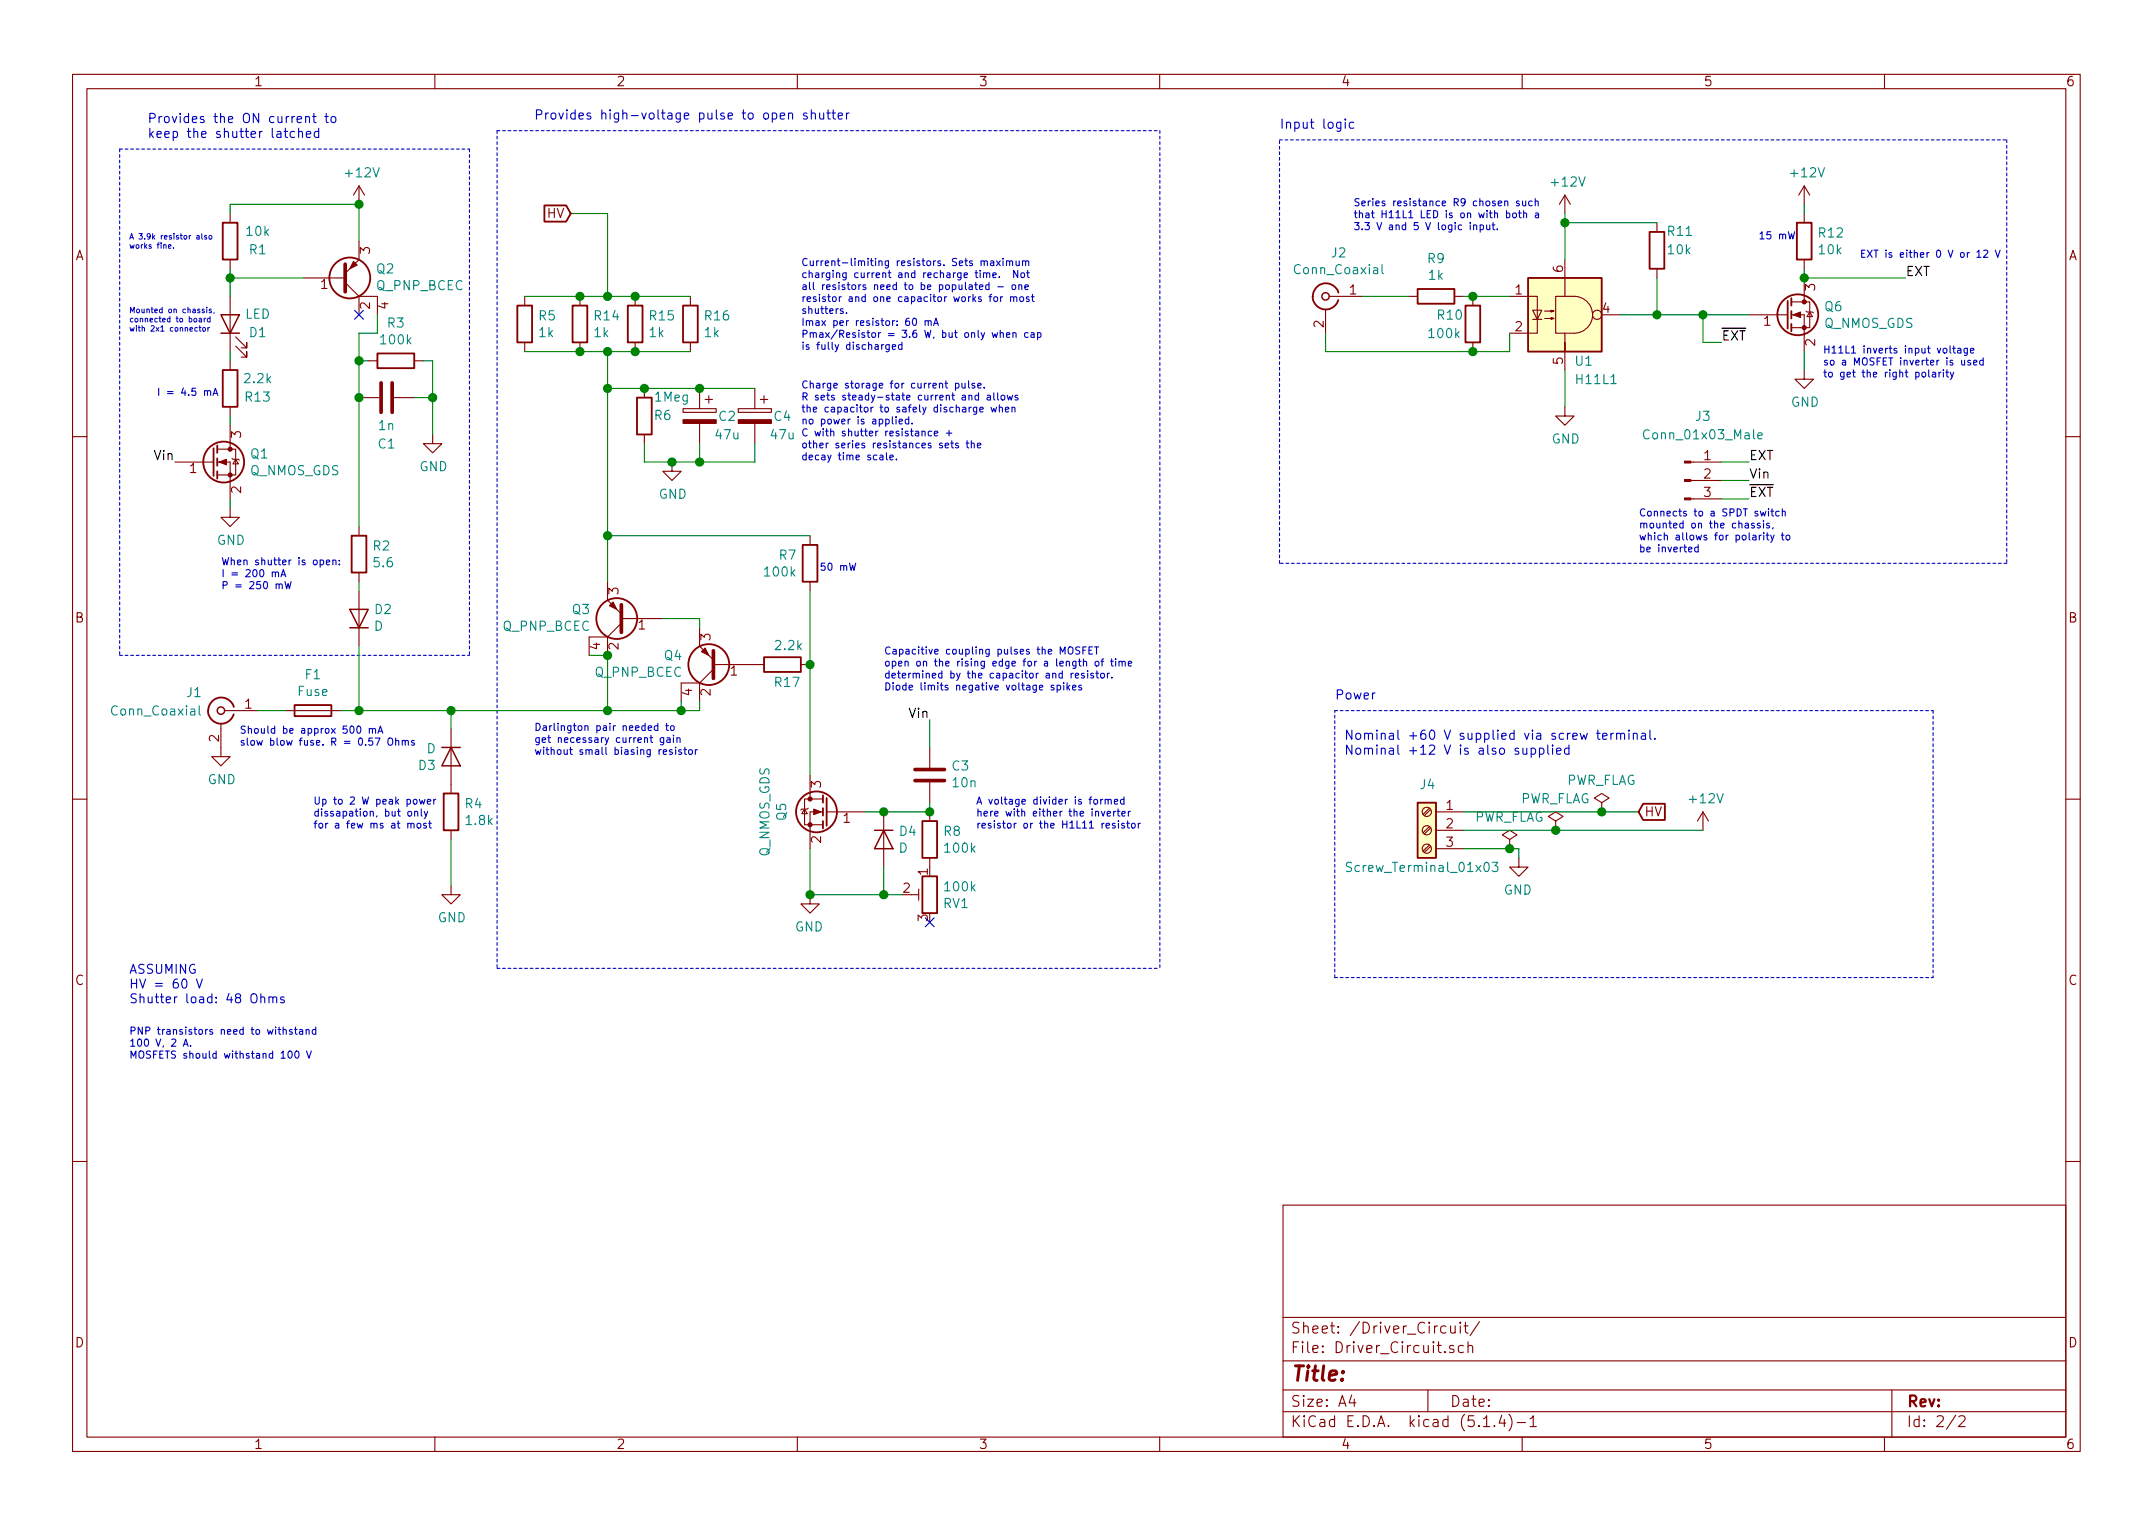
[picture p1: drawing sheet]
EESchema Schematic File Version 4
LIBS:Shutter_Driver-cache
EELAYER 30 0
EELAYER END
$Descr A4 11693 8268
encoding utf-8
Sheet 2 2
Title ""
Date ""
Rev ""
Comp ""
Comment1 ""
Comment2 ""
Comment3 ""
Comment4 ""
$EndDescr
$Comp
L Device:R R9
U 1 1
P 7800 1600
F 0 "R9" V 7593 1600 50  0000 C CNN
F 1 "1k" V 7684 1600 50  0000 C CNN
F 2 "Resistor_SMD:R_1206_3216Metric_Pad1.42x1.75mm_HandSolder" V 7730 1600 50  0001 C CNN
F 3 "~" H 7800 1600 50  0001 C CNN
F 4 "RMCF1206JT1K00CT-ND" H 7800 1600 50  0001 C CNN "Digikey Part Number"
	1    7800 1600
	0    1    1    0   
$EndComp
Wire Wire Line
	7950 1600 8000 1600
$Comp
L Device:R R10
U 1 1
P 8000 1750
F 0 "R10" H 7800 1800 50  0000 L CNN
F 1 "100k" H 7750 1700 50  0000 L CNN
F 2 "Resistor_SMD:R_1206_3216Metric_Pad1.42x1.75mm_HandSolder" V 7930 1750 50  0001 C CNN
F 3 "~" H 8000 1750 50  0001 C CNN
F 4 "RMCF1206JT100KCT-ND" H 8000 1750 50  0001 C CNN "Digikey Part Number"
	1    8000 1750
	1    0    0    -1  
$EndComp
Connection ~ 8000 1600
Wire Wire Line
	8000 1600 8200 1600
$Comp
L Connector:Conn_Coaxial J2
U 1 1
P 7200 1600
F 0 "J2" H 7128 1838 50  0000 C CNN
F 1 "Conn_Coaxial" H 7128 1747 50  0000 C CNN
F 2 "Connector_Coaxial:BNC_Amphenol_B6252HB-NPP3G-50_Horizontal" H 7200 1600 50  0001 C CNN
F 3 " ~" H 7200 1600 50  0001 C CNN
F 4 "WM5514-ND" H 7200 1600 50  0001 C CNN "Digikey Part Number"
	1    7200 1600
	-1   0    0    -1  
$EndComp
Wire Wire Line
	7400 1600 7650 1600
Wire Wire Line
	7200 1800 7200 1900
Wire Wire Line
	7200 1900 8000 1900
Wire Wire Line
	8200 1800 8200 1900
Wire Wire Line
	8200 1900 8000 1900
Connection ~ 8000 1900
$Comp
L Isolator:H11L1 U1
U 1 1
P 8500 1700
F 0 "U1" H 8550 1450 50  0000 L CNN
F 1 "H11L1" H 8550 1350 50  0000 L CNN
F 2 "Package_DIP:SMDIP-6_W9.53mm" H 8410 1700 50  0001 C CNN
F 3 "https://www.fairchildsemi.com/datasheets/H1/H11L1M.pdf" H 8410 1700 50  0001 C CNN
F 4 "1080-1201-1-ND" H 8500 1700 50  0001 C CNN "Digikey Part Number"
	1    8500 1700
	1    0    0    -1  
$EndComp
Wire Wire Line
	8500 1150 8500 1200
$Comp
L power:GND #PWR011
U 1 1
P 8500 2200
F 0 "#PWR011" H 8500 1950 50  0001 C CNN
F 1 "GND" H 8505 2027 50  0000 C CNN
F 2 "" H 8500 2200 50  0001 C CNN
F 3 "" H 8500 2200 50  0001 C CNN
	1    8500 2200
	1    0    0    -1  
$EndComp
Wire Wire Line
	8500 2000 8500 2200
Wire Wire Line
	8800 1700 9000 1700
$Comp
L power:GND #PWR02
U 1 1
P 1250 2750
F 0 "#PWR02" H 1250 2500 50  0001 C CNN
F 1 "GND" H 1255 2577 50  0000 C CNN
F 2 "" H 1250 2750 50  0001 C CNN
F 3 "" H 1250 2750 50  0001 C CNN
	1    1250 2750
	1    0    0    -1  
$EndComp
$Comp
L Device:R R2
U 1 1
P 1950 3000
F 0 "R2" H 2020 3046 50  0000 L CNN
F 1 "5.6" H 2020 2955 50  0000 L CNN
F 2 "Resistor_THT:R_Axial_DIN0207_L6.3mm_D2.5mm_P10.16mm_Horizontal" V 1880 3000 50  0001 C CNN
F 3 "~" H 1950 3000 50  0001 C CNN
F 4 "S5.6HCT-ND" H 1950 3000 50  0001 C CNN "Digikey Part Number"
	1    1950 3000
	1    0    0    -1  
$EndComp
Wire Wire Line
	1950 3150 1950 3200
$Comp
L Device:R R6
U 1 1
P 3500 2250
F 0 "R6" H 3400 2250 50  0000 C CNN
F 1 "1Meg" H 3350 2150 50  0000 C CNN
F 2 "Resistor_SMD:R_1206_3216Metric_Pad1.42x1.75mm_HandSolder" V 3430 2250 50  0001 C CNN
F 3 "~" H 3500 2250 50  0001 C CNN
F 4 "RMCF1206JG1M00CT-ND" H 3500 2250 50  0001 C CNN "Digikey Part Number"
	1    3500 2250
	-1   0    0    1   
$EndComp
$Comp
L power:GND #PWR06
U 1 1
P 3650 2500
F 0 "#PWR06" H 3650 2250 50  0001 C CNN
F 1 "GND" H 3655 2327 50  0000 C CNN
F 2 "" H 3650 2500 50  0001 C CNN
F 3 "" H 3650 2500 50  0001 C CNN
	1    3650 2500
	1    0    0    -1  
$EndComp
$Comp
L Device:CP C2
U 1 1
P 3800 2250
F 0 "C2" H 3650 2250 50  0000 C CNN
F 1 "47u" H 3650 2150 50  0000 C CNN
F 2 "Capacitor_THT:CP_Radial_D10.0mm_P5.00mm" H 3838 2100 50  0001 C CNN
F 3 "~" H 3800 2250 50  0001 C CNN
F 4 "399-15665-ND" H 3800 2250 50  0001 C CNN "Digikey Part Number"
	1    3800 2250
	-1   0    0    -1  
$EndComp
$Comp
L Device:R R7
U 1 1
P 4400 3050
F 0 "R7" H 4470 3096 50  0000 L CNN
F 1 "100k" H 4470 3005 50  0000 L CNN
F 2 "Resistor_SMD:R_1206_3216Metric_Pad1.42x1.75mm_HandSolder" V 4330 3050 50  0001 C CNN
F 3 "~" H 4400 3050 50  0001 C CNN
F 4 "RMCF1206JT100KCT-ND" H 4400 3050 50  0001 C CNN "Digikey Part Number"
	1    4400 3050
	-1   0    0    -1  
$EndComp
$Comp
L power:GND #PWR05
U 1 1
P 2450 4800
F 0 "#PWR05" H 2450 4550 50  0001 C CNN
F 1 "GND" H 2455 4627 50  0000 C CNN
F 2 "" H 2450 4800 50  0001 C CNN
F 3 "" H 2450 4800 50  0001 C CNN
	1    2450 4800
	1    0    0    -1  
$EndComp
Wire Wire Line
	2450 3950 2450 3850
$Comp
L power:GND #PWR015
U 1 1
P 9800 2000
F 0 "#PWR015" H 9800 1750 50  0001 C CNN
F 1 "GND" H 9805 1827 50  0000 C CNN
F 2 "" H 9800 2000 50  0001 C CNN
F 3 "" H 9800 2000 50  0001 C CNN
	1    9800 2000
	1    0    0    -1  
$EndComp
Wire Wire Line
	9800 1900 9800 2000
$Comp
L Device:R R12
U 1 1
P 9800 1300
F 0 "R12" H 9870 1346 50  0000 L CNN
F 1 "10k" H 9870 1255 50  0000 L CNN
F 2 "Resistor_SMD:R_1206_3216Metric_Pad1.42x1.75mm_HandSolder" V 9730 1300 50  0001 C CNN
F 3 "~" H 9800 1300 50  0001 C CNN
F 4 "RMCF1206JT10K0CT-ND" H 9800 1300 50  0001 C CNN "Digikey Part Number"
	1    9800 1300
	1    0    0    -1  
$EndComp
Wire Wire Line
	9800 1500 9800 1450
Wire Wire Line
	9800 1100 9800 1150
Text Label 9500 2600 0    50   ~ 0
Vin
$Comp
L Connector:Conn_Coaxial J1
U 1 1
P 1200 3850
F 0 "J1" H 1300 3950 50  0000 L CNN
F 1 "Conn_Coaxial" H 1300 3850 50  0000 L CNN
F 2 "Connector_Coaxial:BNC_Amphenol_B6252HB-NPP3G-50_Horizontal" H 1200 3850 50  0001 C CNN
F 3 " ~" H 1200 3850 50  0001 C CNN
F 4 "WM5514-ND" H 1200 3850 50  0001 C CNN "Digikey Part Number"
	1    1200 3850
	-1   0    0    -1  
$EndComp
$Comp
L Device:D D2
U 1 1
P 1950 3350
F 0 "D2" V 1996 3271 50  0000 R CNN
F 1 "D" V 1905 3271 50  0000 R CNN
F 2 "Diode_THT:D_5W_P10.16mm_Horizontal" H 1950 3350 50  0001 C CNN
F 3 "~" H 1950 3350 50  0001 C CNN
F 4 "1N4005-TPMSCT-ND" H 1950 3350 50  0001 C CNN "Digikey Part Number"
	1    1950 3350
	0    -1   -1   0   
$EndComp
Wire Wire Line
	2450 4550 2450 4800
$Comp
L power:GND #PWR01
U 1 1
P 1200 4050
F 0 "#PWR01" H 1200 3800 50  0001 C CNN
F 1 "GND" H 1205 3877 50  0000 C CNN
F 2 "" H 1200 4050 50  0001 C CNN
F 3 "" H 1200 4050 50  0001 C CNN
	1    1200 4050
	1    0    0    -1  
$EndComp
Connection ~ 2450 3850
Wire Wire Line
	2450 3850 3300 3850
Text GLabel 3100 1150 0    50   Input ~ 0
HV
Text Notes 7350 1250 0    39   ~ 0
Series resistance R9 chosen such\nthat H11L1 LED is on with both a \n3.3 V and 5 V logic input.
Text Notes 9900 2050 0    39   ~ 0
H11L1 inverts input voltage\nso a MOSFET inverter is used\nto get the right polarity
Wire Wire Line
	3100 1150 3300 1150
Text Notes 800  750  0    50   ~ 0
Provides the ON current to\nkeep the shutter latched
Text Notes 10100 1400 0    39   ~ 0
EXT is either 0 V or 12 V
Text Notes 4350 2500 0    39   ~ 0
Charge storage for current pulse.\nR sets steady-state current and allows\nthe capacitor to safely discharge when\nno power is applied.\nC with shutter resistance + \nother series resistances sets the\ndecay time scale.
Text Notes 1200 3200 0    39   ~ 0
When shutter is open:\nI = 200 mA\nP = 250 mW
Text Notes 700  5450 0    49   ~ 0
ASSUMING\nHV = 60 V\nShutter load: 48 Ohms
Text Notes 2900 4100 0    39   ~ 0
Darlington pair needed to\nget necessary current gain\nwithout small biasing resistor
Text Notes 4450 3100 0    39   ~ 0
50 mW
$Comp
L Device:Fuse F1
U 1 1
P 1700 3850
F 0 "F1" V 1503 3850 50  0000 C CNN
F 1 "Fuse" V 1594 3850 50  0000 C CNN
F 2 "Shutter_Driver_Pulse:Fuseholder_Wurth_15mm" V 1630 3850 50  0001 C CNN
F 3 "~" H 1700 3850 50  0001 C CNN
F 4 "732-11374-ND" H 1700 3850 50  0001 C CNN "Digikey Part Number"
	1    1700 3850
	0    1    1    0   
$EndComp
Wire Wire Line
	1550 3850 1400 3850
Text Notes 9550 1300 0    39   ~ 0
15 mW
$Comp
L Device:R R3
U 1 1
P 2150 1950
F 0 "R3" V 1943 1950 50  0000 C CNN
F 1 "100k" V 2034 1950 50  0000 C CNN
F 2 "Resistor_SMD:R_1206_3216Metric_Pad1.42x1.75mm_HandSolder" V 2080 1950 50  0001 C CNN
F 3 "~" H 2150 1950 50  0001 C CNN
F 4 "RMCF1206JT100KCT-ND" H 2150 1950 50  0001 C CNN "Digikey Part Number"
	1    2150 1950
	0    1    1    0   
$EndComp
Wire Wire Line
	1950 1950 2000 1950
Wire Wire Line
	1950 1950 1950 2150
$Comp
L power:GND #PWR04
U 1 1
P 2350 2350
F 0 "#PWR04" H 2350 2100 50  0001 C CNN
F 1 "GND" H 2355 2177 50  0000 C CNN
F 2 "" H 2350 2350 50  0001 C CNN
F 3 "" H 2350 2350 50  0001 C CNN
	1    2350 2350
	1    0    0    -1  
$EndComp
Wire Wire Line
	2300 1950 2350 1950
$Comp
L Device:C C1
U 1 1
P 2100 2150
F 0 "C1" V 2350 2150 50  0000 C CNN
F 1 "1n" V 2250 2150 50  0000 C CNN
F 2 "Capacitor_SMD:C_1206_3216Metric_Pad1.42x1.75mm_HandSolder" H 2138 2000 50  0001 C CNN
F 3 "~" H 2100 2150 50  0001 C CNN
F 4 "732-8115-1-ND" H 2100 2150 50  0001 C CNN "Digikey Part Number"
	1    2100 2150
	0    -1   1    0   
$EndComp
Connection ~ 1950 2150
Wire Wire Line
	2250 2150 2350 2150
Wire Wire Line
	2350 2150 2350 1950
Wire Wire Line
	2350 2150 2350 2350
Connection ~ 2350 2150
Text Notes 2900 650  0    50   ~ 0
Provides high-voltage pulse to open shutter
Text Notes 700  5750 0    39   ~ 0
PNP transistors need to withstand\n100 V, 2 A.\nMOSFETS should withstand 100 V
Text GLabel 8900 4400 2    50   Input ~ 0
HV
$Comp
L power:GND #PWR013
U 1 1
P 8250 4650
F 0 "#PWR013" H 8250 4400 50  0001 C CNN
F 1 "GND" H 8255 4477 50  0000 C CNN
F 2 "" H 8250 4650 50  0001 C CNN
F 3 "" H 8250 4650 50  0001 C CNN
	1    8250 4650
	-1   0    0    -1  
$EndComp
Wire Wire Line
	8250 4600 8250 4650
$Comp
L Device:R R11
U 1 1
P 9000 1350
F 0 "R11" H 9050 1250 50  0000 L CNN
F 1 "10k" H 9050 1350 50  0000 L CNN
F 2 "Resistor_SMD:R_1206_3216Metric_Pad1.42x1.75mm_HandSolder" V 8930 1350 50  0001 C CNN
F 3 "~" H 9000 1350 50  0001 C CNN
F 4 "RMCF1206JT10K0CT-ND" H 9000 1350 50  0001 C CNN "Digikey Part Number"
	1    9000 1350
	1    0    0    1   
$EndComp
Connection ~ 9000 1700
Wire Wire Line
	9000 1700 9000 1500
Wire Wire Line
	9000 1200 8500 1200
Connection ~ 8500 1200
Wire Wire Line
	8500 1200 8500 1400
$Comp
L Device:LED D1
U 1 1
P 1250 1750
F 0 "D1" V 1200 1600 50  0000 C CNN
F 1 "LED" V 1300 1600 50  0000 C CNN
F 2 "Connector_PinHeader_2.54mm:PinHeader_1x02_P2.54mm_Vertical" H 1250 1750 50  0001 C CNN
F 3 "~" H 1250 1750 50  0001 C CNN
F 4 "C5SMF-RJF-CT0W0BB1-ND" H 1250 1750 50  0001 C CNN "Digikey Part Number"
	1    1250 1750
	0    -1   -1   0   
$EndComp
Wire Wire Line
	8250 4600 8200 4600
Wire Wire Line
	9800 1500 10350 1500
Wire Wire Line
	9000 1700 9250 1700
Wire Wire Line
	9250 1700 9250 1850
Connection ~ 9250 1700
Wire Wire Line
	9250 1700 9500 1700
Text Label 9350 1850 0    50   ~ 0
~EXT
Wire Wire Line
	9250 1850 9350 1850
Text Label 10350 1500 0    50   ~ 0
EXT
Text Label 9500 2700 0    50   ~ 0
~EXT
Text Label 9500 2500 0    50   ~ 0
EXT
Wire Wire Line
	9350 2600 9500 2600
Text Label 950  2500 2    50   ~ 0
Vin
Wire Wire Line
	9350 2500 9500 2500
Text Notes 8900 3000 0    39   ~ 0
Connects to a SPDT switch\nmounted on the chassis, \nwhich allows for polarity to\nbe inverted
$Comp
L Device:Q_PNP_BCEC Q2
U 1 1
P 1850 1500
F 0 "Q2" H 2040 1454 50  0000 L CNN
F 1 "Q_PNP_BCEC" H 2040 1545 50  0000 L CNN
F 2 "Package_TO_SOT_SMD:SOT-223" H 2050 1600 50  0001 C CNN
F 3 "~" H 1850 1500 50  0001 C CNN
F 4 "CZT955CT-ND" H 1850 1500 50  0001 C CNN "Digikey Part Number"
	1    1850 1500
	1    0    0    1   
$EndComp
$Comp
L Device:Q_PNP_BCEC Q3
U 1 1
P 3400 3350
F 0 "Q3" H 3591 3304 50  0000 L CNN
F 1 "Q_PNP_BCEC" H 3591 3395 50  0000 L CNN
F 2 "Package_TO_SOT_SMD:SOT-223" H 3600 3450 50  0001 C CNN
F 3 "~" H 3400 3350 50  0001 C CNN
F 4 "CZT955CT-ND" H 3400 3350 50  0001 C CNN "Digikey Part Number"
	1    3400 3350
	-1   0    0    1   
$EndComp
$Comp
L Device:Q_PNP_BCEC Q4
U 1 1
P 3900 3600
F 0 "Q4" H 4091 3554 50  0000 L CNN
F 1 "Q_PNP_BCEC" H 4091 3645 50  0000 L CNN
F 2 "Package_TO_SOT_SMD:SOT-223" H 4100 3700 50  0001 C CNN
F 3 "~" H 3900 3600 50  0001 C CNN
F 4 "CZT955CT-ND" H 3900 3600 50  0001 C CNN "Digikey Part Number"
	1    3900 3600
	-1   0    0    1   
$EndComp
$Comp
L Device:Q_NMOS_GSD Q6
U 1 1
P 9700 1700
F 0 "Q6" H 9906 1746 50  0000 L CNN
F 1 "Q_NMOS_GDS" H 9906 1655 50  0000 L CNN
F 2 "Package_TO_SOT_SMD:SOT-23_Handsoldering" H 9900 1800 50  0001 C CNN
F 3 "~" H 9700 1700 50  0001 C CNN
F 4 "BSS123-FDICT-ND" H 9700 1700 50  0001 C CNN "Digikey Part Number"
	1    9700 1700
	1    0    0    -1  
$EndComp
Connection ~ 9800 1500
$Comp
L Device:R R5
U 1 1
P 2850 1750
F 0 "R5" H 2920 1796 50  0000 L CNN
F 1 "1k" H 2920 1705 50  0000 L CNN
F 2 "Resistor_THT:R_Axial_DIN0414_L11.9mm_D4.5mm_P15.24mm_Horizontal" V 2780 1750 50  0001 C CNN
F 3 "~" H 2850 1750 50  0001 C CNN
F 4 "RSMF2JT1K00CT-ND" H 2850 1750 50  0001 C CNN "Digikey Part Number"
	1    2850 1750
	1    0    0    -1  
$EndComp
Wire Wire Line
	3300 1150 3300 1600
Wire Wire Line
	3300 1900 3300 2100
Wire Wire Line
	3300 2100 3500 2100
Connection ~ 3300 2100
Wire Wire Line
	3300 2100 3300 2900
Wire Wire Line
	3500 2100 3800 2100
Connection ~ 3500 2100
Wire Wire Line
	3500 2400 3500 2500
Wire Wire Line
	3500 2500 3650 2500
Wire Wire Line
	3650 2500 3800 2500
Wire Wire Line
	3800 2500 3800 2400
Connection ~ 3650 2500
Text Notes 4350 1900 0    39   ~ 0
Current-limiting resistors. Sets maximum\ncharging current and recharge time.  Not\nall resistors need to be populated - one\nresistor and one capacitor works for most\nshutters.\nImax per resistor: 60 mA\nPmax/Resistor = 3.6 W, but only when cap\nis fully discharged
Wire Wire Line
	3800 3800 3800 3850
Text Notes 4800 3750 0    39   ~ 0
Capacitive coupling pulses the MOSFET\nopen on the rising edge for a length of time\ndetermined by the capacitor and resistor.\nDiode limits negative voltage spikes
Wire Wire Line
	1950 1100 1950 1300
$Comp
L Connector:Screw_Terminal_01x03 J4
U 1 1
P 7750 4500
F 0 "J4" H 7700 4750 50  0000 L CNN
F 1 "Screw_Terminal_01x03" H 7350 4300 50  0000 L CNN
F 2 "TerminalBlock:TerminalBlock_bornier-3_P5.08mm" H 7750 4500 50  0001 C CNN
F 3 "~" H 7750 4500 50  0001 C CNN
F 4 "732-10956-ND" H 7750 4500 50  0001 C CNN "Digikey Part Number"
	1    7750 4500
	-1   0    0    -1  
$EndComp
$Comp
L power:+12V #PWR012
U 1 1
P 9250 4500
F 0 "#PWR012" H 9250 4350 50  0001 C CNN
F 1 "+12V" H 9265 4673 50  0000 C CNN
F 2 "" H 9250 4500 50  0001 C CNN
F 3 "" H 9250 4500 50  0001 C CNN
	1    9250 4500
	1    0    0    -1  
$EndComp
$Comp
L power:+12V #PWR03
U 1 1
P 1950 1100
F 0 "#PWR03" H 1950 950 50  0001 C CNN
F 1 "+12V" H 1965 1273 50  0000 C CNN
F 2 "" H 1950 1100 50  0001 C CNN
F 3 "" H 1950 1100 50  0001 C CNN
	1    1950 1100
	1    0    0    -1  
$EndComp
$Comp
L Device:Q_NMOS_GSD Q1
U 1 1
P 1150 2500
F 0 "Q1" H 1356 2546 50  0000 L CNN
F 1 "Q_NMOS_GDS" H 1356 2455 50  0000 L CNN
F 2 "Package_TO_SOT_SMD:SOT-23_Handsoldering" H 1350 2600 50  0001 C CNN
F 3 "~" H 1150 2500 50  0001 C CNN
F 4 "BSS123-FDICT-ND" H 1150 2500 50  0001 C CNN "Digikey Part Number"
	1    1150 2500
	1    0    0    -1  
$EndComp
$Comp
L Device:R R1
U 1 1
P 1250 1300
F 0 "R1" H 1100 1350 50  0000 C CNN
F 1 "10k" H 1100 1250 50  0000 C CNN
F 2 "Resistor_SMD:R_1206_3216Metric_Pad1.42x1.75mm_HandSolder" V 1180 1300 50  0001 C CNN
F 3 "~" H 1250 1300 50  0001 C CNN
F 4 "RMCF1206JT10K0CT-ND" H 1250 1300 50  0001 C CNN "Digikey Part Number"
	1    1250 1300
	-1   0    0    1   
$EndComp
Wire Wire Line
	1250 1100 1950 1100
Connection ~ 1950 1100
Wire Wire Line
	1250 1150 1250 1100
Wire Wire Line
	1250 1450 1250 1500
$Comp
L Device:D D3
U 1 1
P 2450 4100
F 0 "D3" V 2496 4021 50  0000 R CNN
F 1 "D" V 2405 4021 50  0000 R CNN
F 2 "Diode_THT:D_5W_P10.16mm_Horizontal" H 2450 4100 50  0001 C CNN
F 3 "~" H 2450 4100 50  0001 C CNN
F 4 "1N4005-TPMSCT-ND" H 2450 4100 50  0001 C CNN "Digikey Part Number"
	1    2450 4100
	0    1    1    0   
$EndComp
Text Notes 5300 4500 0    39   ~ 0
A voltage divider is formed\nhere with either the inverter \nresistor or the H1L11 resistor
Text Notes 1700 4500 0    39   ~ 0
Up to 2 W peak power\ndissapation, but only\nfor a few ms at most
Wire Wire Line
	1650 1500 1250 1500
Wire Wire Line
	1250 2250 1250 2300
$Comp
L Connector:Conn_01x03_Male J3
U 1 1
P 9150 2600
F 0 "J3" H 9250 2950 50  0000 C CNN
F 1 "Conn_01x03_Male" H 9250 2850 50  0000 C CNN
F 2 "Connector_PinHeader_2.54mm:PinHeader_1x03_P2.54mm_Vertical" H 9150 2600 50  0001 C CNN
F 3 "~" H 9150 2600 50  0001 C CNN
F 4 "2057-PH1-03-UA-ND" H 9150 2600 50  0001 C CNN "Digikey Part Number"
F 5 "Need female header  S7036-ND" H 9150 2600 50  0001 C CNN "Additional Notes"
	1    9150 2600
	1    0    0    -1  
$EndComp
Wire Wire Line
	9500 2700 9350 2700
$Comp
L power:PWR_FLAG #FLG0101
U 1 1
P 8450 4500
F 0 "#FLG0101" H 8450 4575 50  0001 C CNN
F 1 "PWR_FLAG" H 8450 4673 50  0000 C CNN
F 2 "" H 8450 4500 50  0001 C CNN
F 3 "~" H 8450 4500 50  0001 C CNN
	1    8450 4500
	-1   0    0    -1  
$EndComp
Wire Wire Line
	8450 4500 7950 4500
$Comp
L power:PWR_FLAG #FLG0102
U 1 1
P 8200 4600
F 0 "#FLG0102" H 8200 4675 50  0001 C CNN
F 1 "PWR_FLAG" H 8200 4773 50  0000 C CNN
F 2 "" H 8200 4600 50  0001 C CNN
F 3 "~" H 8200 4600 50  0001 C CNN
	1    8200 4600
	-1   0    0    -1  
$EndComp
Connection ~ 8200 4600
Wire Wire Line
	8200 4600 7950 4600
Text Notes 7300 4100 0    50   ~ 0
Nominal +60 V supplied via screw terminal.\nNominal +12 V is also supplied
Wire Notes Line
	10500 3850 10500 5300
Wire Notes Line
	7250 5300 7250 3850
Wire Notes Line
	7250 3850 10500 3850
Wire Notes Line
	7250 5300 10500 5300
Wire Notes Line
	6950 750  10900 750 
Wire Notes Line
	10900 750  10900 3050
Wire Notes Line
	10900 3050 6950 3050
Wire Notes Line
	6950 3050 6950 750 
Text Notes 7250 3800 0    50   ~ 0
Power
Text Notes 6950 700  0    50   ~ 0
Input logic
Text Notes 700  1800 0    30   ~ 0
Mounted on chassis,\nconnected to board\nwith 2x1 connector
Wire Notes Line
	650  800  2550 800 
Wire Notes Line
	650  3550 2550 3550
Text Notes 1300 4050 0    39   ~ 0
Should be approx 500 mA\nslow blow fuse. R = 0.57 Ohms
Wire Wire Line
	7950 4400 8700 4400
Wire Wire Line
	8450 4500 9250 4500
Connection ~ 8450 4500
$Comp
L power:PWR_FLAG #FLG0103
U 1 1
P 8700 4400
F 0 "#FLG0103" H 8700 4475 50  0001 C CNN
F 1 "PWR_FLAG" H 8700 4573 50  0000 C CNN
F 2 "" H 8700 4400 50  0001 C CNN
F 3 "~" H 8700 4400 50  0001 C CNN
	1    8700 4400
	-1   0    0    -1  
$EndComp
Connection ~ 8700 4400
Wire Wire Line
	8700 4400 8900 4400
$Comp
L power:+12V #PWR0101
U 1 1
P 8500 1150
F 0 "#PWR0101" H 8500 1000 50  0001 C CNN
F 1 "+12V" H 8515 1323 50  0000 C CNN
F 2 "" H 8500 1150 50  0001 C CNN
F 3 "" H 8500 1150 50  0001 C CNN
	1    8500 1150
	1    0    0    -1  
$EndComp
$Comp
L power:+12V #PWR0102
U 1 1
P 9800 1100
F 0 "#PWR0102" H 9800 950 50  0001 C CNN
F 1 "+12V" H 9815 1273 50  0000 C CNN
F 2 "" H 9800 1100 50  0001 C CNN
F 3 "" H 9800 1100 50  0001 C CNN
	1    9800 1100
	1    0    0    -1  
$EndComp
NoConn ~ 1950 1700
Wire Wire Line
	2050 1700 2050 1800
Wire Wire Line
	2050 1800 1950 1800
Wire Wire Line
	1950 1800 1950 1950
Connection ~ 1950 1950
Wire Wire Line
	3600 3350 3800 3350
Wire Wire Line
	3800 3350 3800 3400
Wire Wire Line
	3300 3150 3300 2900
Connection ~ 3300 2900
Wire Wire Line
	3700 3800 3700 3850
Wire Wire Line
	3700 3850 3800 3850
Wire Wire Line
	3700 3850 3300 3850
Connection ~ 3700 3850
$Comp
L Device:R R17
U 1 1
P 4250 3600
F 0 "R17" V 4150 3550 50  0000 L CNN
F 1 "2.2k" V 4350 3550 50  0000 L CNN
F 2 "Resistor_SMD:R_1206_3216Metric_Pad1.42x1.75mm_HandSolder" V 4180 3600 50  0001 C CNN
F 3 "~" H 4250 3600 50  0001 C CNN
F 4 "RMCF1206JT2K20CT-ND" H 4250 3600 50  0001 C CNN "Digikey Part Number"
	1    4250 3600
	0    1    -1   0   
$EndComp
Connection ~ 3300 3850
Wire Wire Line
	3300 3550 3300 3850
Wire Wire Line
	1850 3850 1950 3850
Wire Wire Line
	1950 3500 1950 3850
Connection ~ 1950 3850
Wire Wire Line
	1950 3850 2450 3850
Wire Wire Line
	1950 2150 1950 2850
$Comp
L Device:R R13
U 1 1
P 1250 2100
F 0 "R13" H 1100 2150 50  0000 C CNN
F 1 "2.2k" H 1100 2050 50  0000 C CNN
F 2 "Resistor_SMD:R_1206_3216Metric_Pad1.42x1.75mm_HandSolder" V 1180 2100 50  0001 C CNN
F 3 "~" H 1250 2100 50  0001 C CNN
F 4 "RMCF1206JT2K20CT-ND" H 1250 2100 50  0001 C CNN "Digikey Part Number"
	1    1250 2100
	-1   0    0    1   
$EndComp
Wire Wire Line
	1250 1600 1250 1500
Connection ~ 1250 1500
Wire Wire Line
	1250 2750 1250 2700
$Comp
L Device:R R14
U 1 1
P 3150 1750
F 0 "R14" H 3220 1796 50  0000 L CNN
F 1 "1k" H 3220 1705 50  0000 L CNN
F 2 "Resistor_THT:R_Axial_DIN0414_L11.9mm_D4.5mm_P15.24mm_Horizontal" V 3080 1750 50  0001 C CNN
F 3 "~" H 3150 1750 50  0001 C CNN
F 4 "RSMF2JT1K00CT-ND" H 3150 1750 50  0001 C CNN "Digikey Part Number"
	1    3150 1750
	1    0    0    -1  
$EndComp
$Comp
L Device:R R15
U 1 1
P 3450 1750
F 0 "R15" H 3520 1796 50  0000 L CNN
F 1 "1k" H 3520 1705 50  0000 L CNN
F 2 "Resistor_THT:R_Axial_DIN0414_L11.9mm_D4.5mm_P15.24mm_Horizontal" V 3380 1750 50  0001 C CNN
F 3 "~" H 3450 1750 50  0001 C CNN
F 4 "RSMF2JT1K00CT-ND" H 3450 1750 50  0001 C CNN "Digikey Part Number"
	1    3450 1750
	1    0    0    -1  
$EndComp
$Comp
L Device:R R16
U 1 1
P 3750 1750
F 0 "R16" H 3820 1796 50  0000 L CNN
F 1 "1k" H 3820 1705 50  0000 L CNN
F 2 "Resistor_THT:R_Axial_DIN0414_L11.9mm_D4.5mm_P15.24mm_Horizontal" V 3680 1750 50  0001 C CNN
F 3 "~" H 3750 1750 50  0001 C CNN
F 4 "RSMF2JT1K00CT-ND" H 3750 1750 50  0001 C CNN "Digikey Part Number"
	1    3750 1750
	1    0    0    -1  
$EndComp
$Comp
L Device:CP C4
U 1 1
P 4100 2250
F 0 "C4" H 3950 2250 50  0000 C CNN
F 1 "47u" H 3950 2150 50  0000 C CNN
F 2 "Capacitor_THT:CP_Radial_D10.0mm_P5.00mm" H 4138 2100 50  0001 C CNN
F 3 "~" H 4100 2250 50  0001 C CNN
F 4 "399-15665-ND" H 4100 2250 50  0001 C CNN "Digikey Part Number"
	1    4100 2250
	-1   0    0    -1  
$EndComp
Wire Wire Line
	3800 2100 4100 2100
Connection ~ 3800 2100
Wire Wire Line
	4100 2400 4100 2500
Wire Wire Line
	4100 2500 3800 2500
Connection ~ 3800 2500
Wire Notes Line
	650  800  650  3550
Wire Notes Line
	2550 800  2550 3550
Wire Notes Line
	2700 700  2700 5250
Wire Notes Line
	6300 700  6300 5250
Wire Wire Line
	1250 1950 1250 1900
Wire Wire Line
	3200 3550 3300 3550
Connection ~ 3300 3550
$Comp
L Device:R R4
U 1 1
P 2450 4400
F 0 "R4" H 2520 4446 50  0000 L CNN
F 1 "1.8k" H 2520 4355 50  0000 L CNN
F 2 "Resistor_THT:R_Axial_DIN0207_L6.3mm_D2.5mm_P10.16mm_Horizontal" V 2380 4400 50  0001 C CNN
F 3 "~" H 2450 4400 50  0001 C CNN
F 4 "CF12JT1K80CT-ND" H 2450 4400 50  0001 C CNN "Digikey Part Number"
	1    2450 4400
	1    0    0    -1  
$EndComp
Wire Wire Line
	3300 2900 4400 2900
Wire Wire Line
	4400 3200 4400 3600
Connection ~ 4400 4850
$Comp
L power:GND #PWR08
U 1 1
P 4400 4850
F 0 "#PWR08" H 4400 4600 50  0001 C CNN
F 1 "GND" H 4405 4677 50  0000 C CNN
F 2 "" H 4400 4850 50  0001 C CNN
F 3 "" H 4400 4850 50  0001 C CNN
	1    4400 4850
	-1   0    0    -1  
$EndComp
Connection ~ 4800 4850
Wire Wire Line
	4400 4600 4400 4850
Wire Wire Line
	4400 4850 4800 4850
Wire Wire Line
	4800 4850 4900 4850
Wire Wire Line
	4800 4700 4800 4850
NoConn ~ 5050 5000
$Comp
L Device:R_POT_TRIM RV1
U 1 1
P 5050 4850
F 0 "RV1" H 4980 4804 50  0000 R CNN
F 1 "100k" H 4980 4895 50  0000 R CNN
F 2 "Potentiometer_THT:Potentiometer_Bourns_3296X_Horizontal" H 5050 4850 50  0001 C CNN
F 3 "~" H 5050 4850 50  0001 C CNN
F 4 "490-2895-ND" H 5050 4850 50  0001 C CNN "Digikey Part Number"
	1    5050 4850
	-1   0    0    -1  
$EndComp
Wire Wire Line
	5050 4050 5050 3900
Connection ~ 5050 4400
Wire Wire Line
	5050 4400 5050 4350
$Comp
L Device:C C3
U 1 1
P 5050 4200
F 0 "C3" H 4935 4154 50  0000 R CNN
F 1 "10n" H 4935 4245 50  0000 R CNN
F 2 "Capacitor_SMD:C_1206_3216Metric_Pad1.42x1.75mm_HandSolder" H 5088 4050 50  0001 C CNN
F 3 "~" H 5050 4200 50  0001 C CNN
F 4 "1276-1035-1-ND" H 5050 4200 50  0001 C CNN "Digikey Part Number"
	1    5050 4200
	-1   0    0    1   
$EndComp
Connection ~ 4800 4400
Wire Wire Line
	5050 4400 4800 4400
Wire Wire Line
	4700 4400 4800 4400
$Comp
L Device:R R8
U 1 1
P 5050 4550
F 0 "R8" H 5120 4596 50  0000 L CNN
F 1 "100k" H 5120 4505 50  0000 L CNN
F 2 "Resistor_SMD:R_1206_3216Metric_Pad1.42x1.75mm_HandSolder" V 4980 4550 50  0001 C CNN
F 3 "~" H 5050 4550 50  0001 C CNN
F 4 "RMCF1206JT100KCT-ND" H 5050 4550 50  0001 C CNN "Digikey Part Number"
	1    5050 4550
	1    0    0    -1  
$EndComp
$Comp
L Device:D D4
U 1 1
P 4800 4550
F 0 "D4" V 4754 4629 50  0000 L CNN
F 1 "D" V 4845 4629 50  0000 L CNN
F 2 "Diode_THT:D_5W_P10.16mm_Horizontal" H 4800 4550 50  0001 C CNN
F 3 "~" H 4800 4550 50  0001 C CNN
F 4 "1N4005-TPMSCT-ND" H 4800 4550 50  0001 C CNN "Digikey Part Number"
	1    4800 4550
	0    1    1    0   
$EndComp
$Comp
L Device:Q_NMOS_GSD Q5
U 1 1
P 4500 4400
F 0 "Q5" V 4751 4400 50  0000 C CNN
F 1 "Q_NMOS_GDS" V 4842 4400 50  0000 C CNN
F 2 "Package_TO_SOT_SMD:SOT-23_Handsoldering" H 4700 4500 50  0001 C CNN
F 3 "~" H 4500 4400 50  0001 C CNN
F 4 "BSS123-FDICT-ND" H 4500 4400 50  0001 C CNN "Digikey Part Number"
	1    4500 4400
	-1   0    0    -1  
$EndComp
Text Label 5050 3900 2    50   ~ 0
Vin
Wire Wire Line
	4400 3600 4400 4200
Connection ~ 4400 3600
Text Notes 850  2150 0    39   ~ 0
I = 4.5 mA
Wire Notes Line
	2700 5250 6300 5250
Wire Notes Line
	2700 700  6300 700 
Wire Wire Line
	2850 1600 3150 1600
Wire Wire Line
	3150 1600 3300 1600
Connection ~ 3150 1600
Wire Wire Line
	3300 1600 3450 1600
Connection ~ 3300 1600
Wire Wire Line
	3450 1600 3750 1600
Connection ~ 3450 1600
Wire Wire Line
	2850 1900 3150 1900
Wire Wire Line
	3150 1900 3300 1900
Connection ~ 3150 1900
Wire Wire Line
	3300 1900 3450 1900
Connection ~ 3300 1900
Wire Wire Line
	3750 1900 3450 1900
Connection ~ 3450 1900
Text Notes 700  1350 0    30   ~ 0
A 3.9k resistor also\nworks fine.
$EndSCHEMATC
